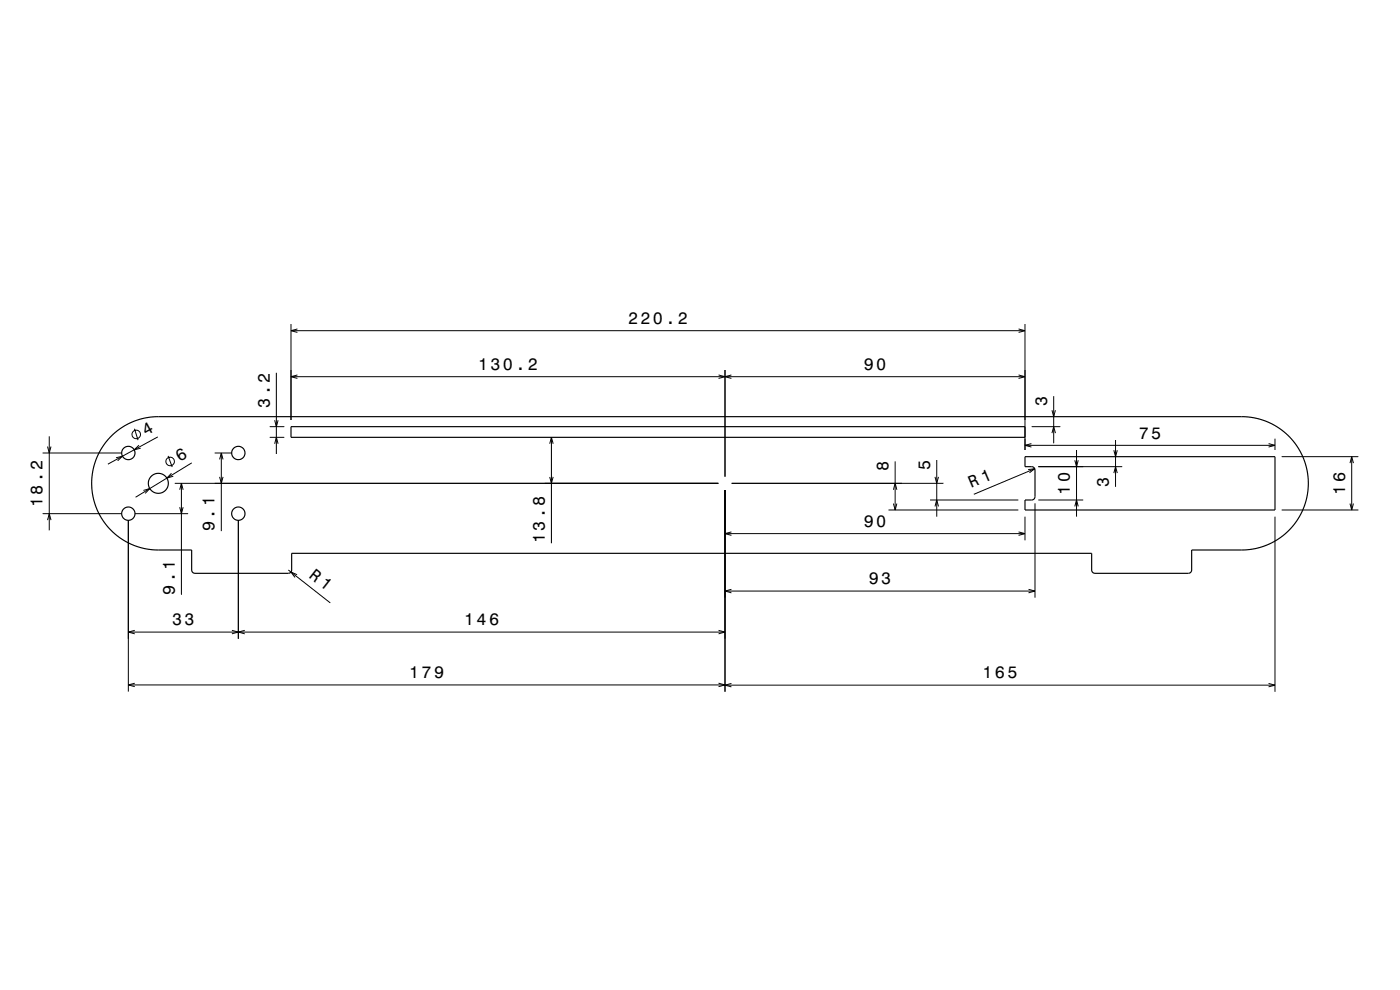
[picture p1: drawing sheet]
<svg xmlns="http://www.w3.org/2000/svg" width="420mm" height="297mm" viewBox="0 0 420 297" stroke-linecap="round" stroke-linejoin="round" font-family="sans-serif">
<g fill="none" stroke="#000" stroke-width=".3">
<path d="M87.3 97.2v28.8M87.3 99.2h220.2M89.2 98.7l-1.9 .5 1.9 .5M305.6 98.7l1.9 .5-1.9 .5M307.5 97.2v37.8M82.9 111.8v24.4M87.3 113h220.2M89.2 112.5l-1.9 .5 1.9 .5M215.6 112.5l1.9 .5-1.9 .5M217.5 111v32M219.4 112.5l-1.9 .5 1.9 .5M305.6 112.5l1.9 .5-1.9 .5"/>
<path d="M316.1 118.8v14.2M12.8 135.9h23.7M14.3 134l.5 1.9 .5-1.9M14.8 130.9v28.2M34.8 137.3l1.9-.4-1.4 1.3M40.3 128.6l1.1 3.4M41.7 133.6l-1.4 1.3 1.9-.4M47.3 131.1l-14.9 8.2M50.4 136.8l1.3 3.3M57.5 138.9l-16.8 10.3M64.4 135.9h5.1M65.9 137.8l.5-1.9 .5 1.9"/>
<path d="M66.4 135.9v23.4M80.9 128h4.4M80.9 131.2h4.4M82.4 126.1l.5 1.9 .5-1.9M82.4 133.1l.5-1.9 .5 1.9M164.9 133.1l.5-1.9 .5 1.9M165.4 131.2v31.8M268.5 138.4v14.6M281 138v17M307.5 133.6h75M309.4 133.1l-1.9 .5 1.9 .5M309.5 128h8.6"/>
<path d="M311.5 140h25.2M315.6 129.9l.5-1.9 .5 1.9M315.6 123.1l.5 1.9 .5-1.9M322.4 138.1l.6 1.9 .5-1.9M323 135v20M334.2 135.1l.5 1.9 .5-1.9M334.7 132v14M380.6 133.1l1.9 .5-1.9 .5M382.5 131.6v3.4M384.5 137h23M405 138.9l.5-1.9 .5 1.9M405.5 137v16"/>
<path d="M12.8 154.1h23.7M14.3 156l.5-1.9 .5 1.9M38.5 156.1v51.4M40.5 154.1h15.9M43 147.1l1.9-.5-1.3 1.4M51.4 142l-1.3 1.4 1.9-.5M52.4 145h163.1M53.9 146.9l.5-1.9 .5 1.9M53.9 152.2l.5 1.9 .5-1.9M54.4 145v33.4M65.9 143.1l.5 1.9 .5-1.9M71.5 156.1v35.5"/>
<path d="M164.9 143.1l.5 1.9 .5-1.9M217.5 147v60.5M219.4 159.6l-1.9 .5 1.9 .5M219.5 145h63.5M266.5 153h39M268 151.1l.5 1.9 .6-1.9M268 146.9l.5-1.9 .6 1.9M279 150h26.5M280.5 151.9l.5-1.9 .5 1.9M280.5 143.1l.5 1.9 .5-1.9M305.6 159.6l1.9 .5-1.9 .5M307.5 155v7.1"/>
<path d="M308.4 140.9l2-.3-1.6 1.2M310.4 140.6l-18.2 7.7M310.5 151v28.3M311.5 150h13.5M322.4 151.9l.6-1.9 .5 1.9M334.2 141.9l.5-1.9 .5 1.9M382.5 155v52.5M384.5 153h23M405 151.1l.5 1.9 .5-1.9M86.5 171l12.6 9.9M89.1 172.4l-1.8-.8 1.2 1.6M217.5 160.1h90"/>
<path d="M217.5 177.3h93M219.4 176.8l-1.9 .5 1.9 .5M308.6 176.8l1.9 .5-1.9 .5M38.5 189.6h179M40.4 189.1l-1.9 .5 1.9 .5M69.6 189.1l1.9 .5-1.9 .5M73.4 189.1l-1.9 .5 1.9 .5M215.6 189.1l1.9 .5-1.9 .5M38.5 205.5h179M40.4 205l-1.9 .5 1.9 .5M215.6 205l1.9 .5-1.9 .5M217.5 205.5h165"/>
<path d="M219.4 205l-1.9 .5 1.9 .6M380.6 205l1.9 .5-1.9 .6"/>
<circle cx="40.9" cy="130.3" r="1.28"/>
<circle cx="51" cy="138.4" r="1.28"/>
</g>
<g fill="none" stroke="#000" stroke-width=".35">
<path d="M33.3 130.9l2.9-2.4 3.7-2 3.6-1.1 3.5-.4h326.1l3.9 .5 3.6 1.2 3.5 2 3 2.6 2.3 3 1.9 3.8 1 3.8 .2 3.8-.7 4.4-1.7 4.4-2.6 3.7-3.3 3-2.1 1.4-2.3 1-4.6 1.2-2.7 .2h-15v6.1l-.3 .6-.7 .3-28.3-.1-.6-.4-.1-.5v-5h-240v5.1l-.3 .6-.5 .3h-28.2l-.5-.2-.5-.6v-6.2h-11.3l-2.8-.4-2.6-.8-3.2-1.4-2.7-1.8-2.3-2.3-2.1-2.8-1.6-3.1-.9-3.1-.5-3.5 .1-3.2 .7-3.2 1.3-3.2 1.5-2.6zM87.3 128h220.2v3.2h-220.2zM307.5 137h75v16h-75v-3h2.2l.6-.5 .2-.5v-8.2l-.7-.7-2.3-.1z"/>
<circle cx="38.5" cy="135.9" r="2"/>
<circle cx="71.5" cy="135.9" r="2"/>
<circle cx="38.5" cy="154.1" r="2"/>
<circle cx="47.5" cy="145" r="3"/>
<circle cx="71.5" cy="154.1" r="2"/>
</g>
<g font-size="5.1">
<text x="43.7" y="130.8" transform="rotate(-29 43.7 130.8)">4</text>
<text x="92.5" y="173.1" transform="rotate(38 92.5 173.1)">R 1</text>
</g>
<g font-size="5">
<text x="188.4" y="97.2">220.2</text>
<text x="143.4" y="111">130.2</text>
<text x="259.1" y="111">90</text>
<text x="80.9" y="122.3" transform="rotate(-90 80.9 122.3)">3.2</text>
<text x="314.1" y="121.9" transform="rotate(-90 314.1 121.9)">3</text>
<text x="341.6" y="131.6">75</text>
<text x="53.9" y="138.7" transform="rotate(-31 53.9 138.7)">6</text>
<text x="266.5" y="141.4" transform="rotate(-90 266.5 141.4)">8</text>
<text x="279" y="141" transform="rotate(-90 279 141)">5</text>
<text x="291.4" y="146.4" transform="rotate(-23 291.4 146.4)">R 1</text>
<text x="321" y="148.4" transform="rotate(-90 321 148.4)">10</text>
<text x="332.7" y="146" transform="rotate(-90 332.7 146)">3</text>
<text x="403.5" y="148.4" transform="rotate(-90 403.5 148.4)">16</text>
<text x="12.8" y="152.1" transform="rotate(-90 12.8 152.1)">18.2</text>
<text x="64.4" y="159.3" transform="rotate(-90 64.4 159.3)">9.1</text>
<text x="259.1" y="158.1">90</text>
<text x="163.4" y="163" transform="rotate(-90 163.4 163)">13.8</text>
<text x="52.4" y="178.4" transform="rotate(-90 52.4 178.4)">9.1</text>
<text x="260.6" y="175.3">93</text>
<text x="51.6" y="187.6">33</text>
<text x="139.2" y="187.6">146</text>
<text x="122.7" y="203.5">179</text>
<text x="294.7" y="203.5">165</text>
</g>
</svg>
